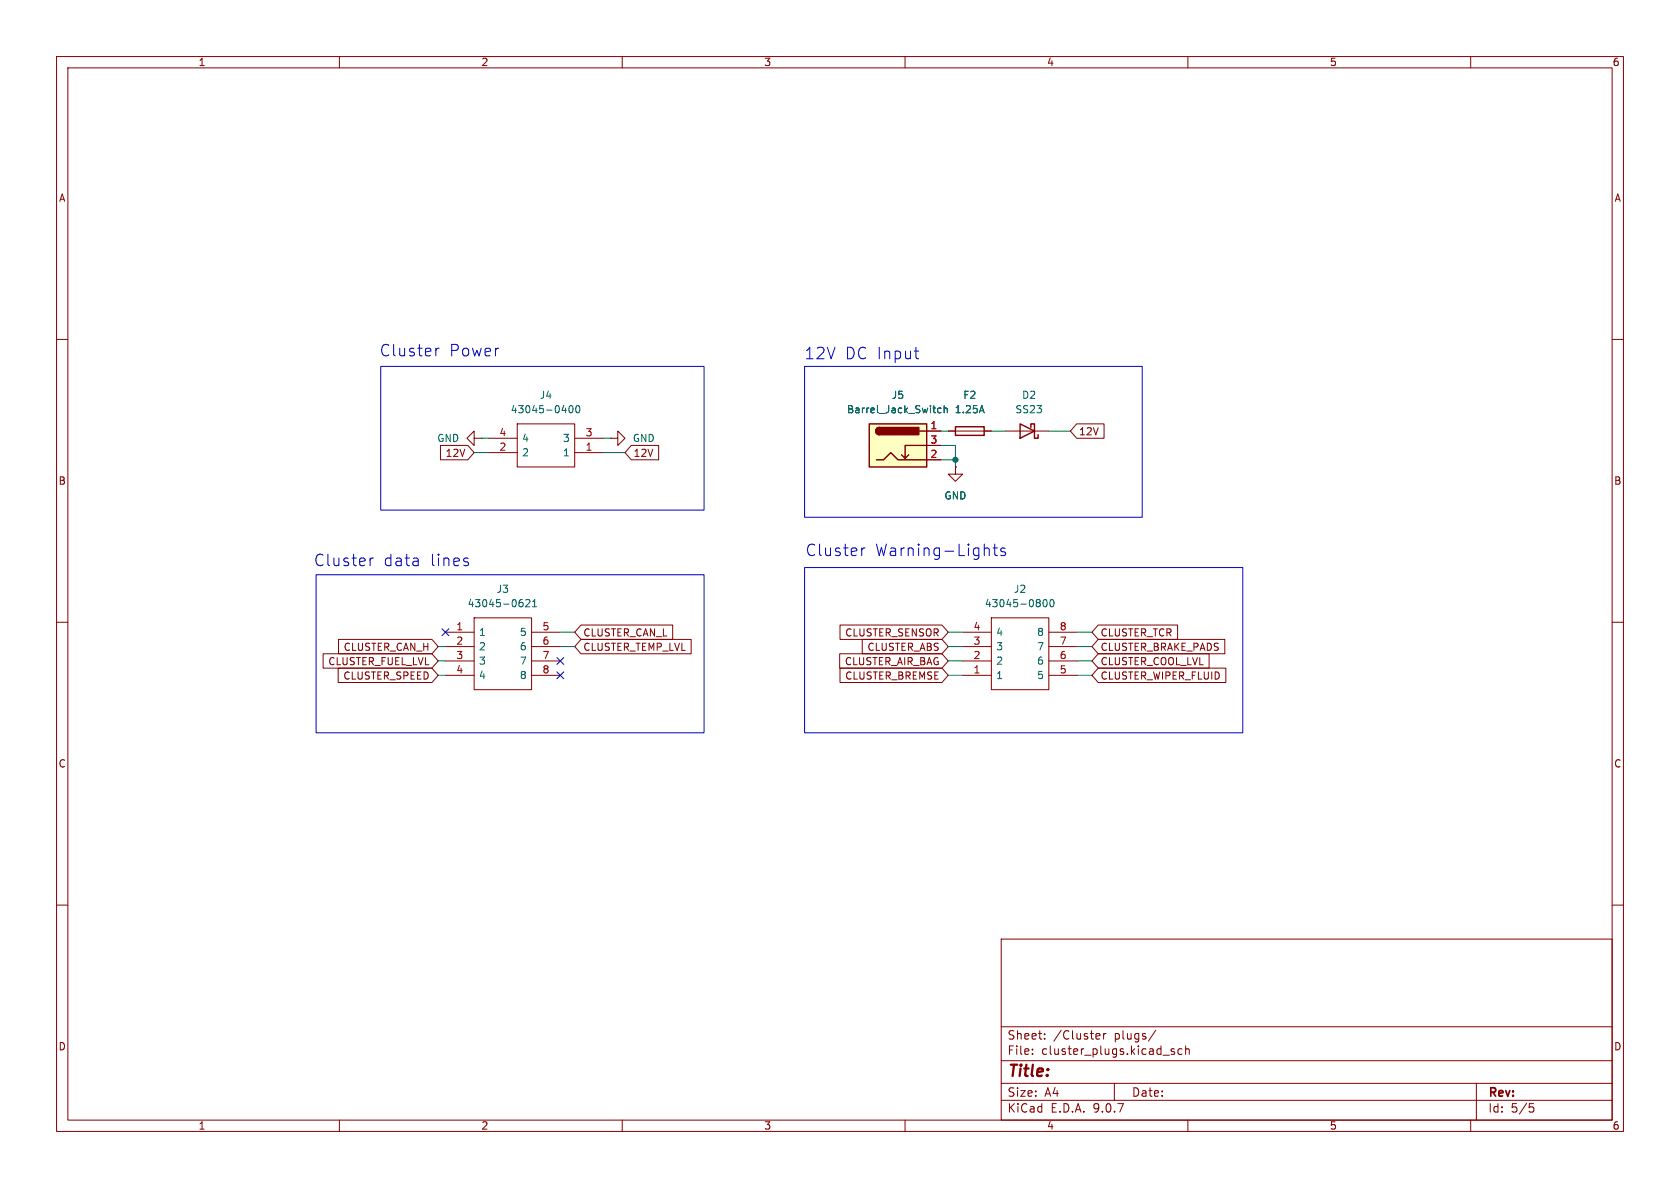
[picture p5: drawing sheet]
(kicad_sch
 (version 20250114)
 (generator "eeschema")
 (generator_version "9.0")
 (paper "A4")
 (lib_symbols
  (symbol "Connector:Barrel_Jack_Switch"
   (pin_names (hide yes)) (exclude_from_sim no) (in_bom yes) (on_board yes)
   (property "Reference" "J" (at 0 5.334 0) (effects (font (size 1.27 1.27))))
   (property "Value" "Barrel_Jack_Switch" (at 0 -5.08 0) (effects (font (size 1.27 1.27))))
   (property "Footprint" "" (at 1.27 -1.016 0) (effects (font (size 1.27 1.27)) (hide yes)))
   (property "Datasheet" "~" (at 1.27 -1.016 0) (effects (font (size 1.27 1.27)) (hide yes)))
   (property "Description" "DC Barrel Jack with an internal switch" (at 0 0 0) (effects (font (size 1.27 1.27)) (hide yes)))
   (symbol "Barrel_Jack_Switch_0_1"
    (rectangle (start -5.08 3.81) (end 5.08 -3.81) (stroke (width 0.254) (type default)) (fill (type background)))
    (polyline (pts (xy -3.81 -2.54) (xy -2.54 -2.54) (xy -1.27 -1.27) (xy 0 -2.54) (xy 2.54 -2.54) (xy 5.08 -2.54)) (stroke (width 0.254) (type default)) (fill (type none)))
    (arc (start -3.302 1.905) (mid -3.9343 2.54) (end -3.302 3.175) (stroke (width 0.254) (type default)) (fill (type none)))
    (arc (start -3.302 1.905) (mid -3.9343 2.54) (end -3.302 3.175) (stroke (width 0.254) (type default)) (fill (type outline)))
    (polyline (pts (xy 1.27 -2.286) (xy 1.905 -1.651)) (stroke (width 0.254) (type default)) (fill (type none)))
    (rectangle (start 3.683 3.175) (end -3.302 1.905) (stroke (width 0.254) (type default)) (fill (type outline)))
    (polyline (pts (xy 5.08 2.54) (xy 3.81 2.54)) (stroke (width 0.254) (type default)) (fill (type none)))
    (polyline (pts (xy 5.08 0) (xy 1.27 0) (xy 1.27 -2.286) (xy 0.635 -1.651)) (stroke (width 0.254) (type default)) (fill (type none))))
   (symbol "Barrel_Jack_Switch_1_1"
    (pin passive line (at 7.62 2.54 180) (length 2.54) (name "~" (effects (font (size 1.27 1.27)))) (number "1" (effects (font (size 1.27 1.27)))))
    (pin passive line (at 7.62 0 180) (length 2.54) (name "~" (effects (font (size 1.27 1.27)))) (number "3" (effects (font (size 1.27 1.27)))))
    (pin passive line (at 7.62 -2.54 180) (length 2.54) (name "~" (effects (font (size 1.27 1.27)))) (number "2" (effects (font (size 1.27 1.27))))))
   (embedded_fonts no))
  (symbol "Device:Fuse"
   (pin_numbers (hide yes))
   (pin_names
    (offset 0)) (exclude_from_sim no) (in_bom yes) (on_board yes)
   (property "Reference" "F" (at 2.032 0 90) (effects (font (size 1.27 1.27))))
   (property "Value" "Fuse" (at -1.905 0 90) (effects (font (size 1.27 1.27))))
   (property "Footprint" "" (at -1.778 0 90) (effects (font (size 1.27 1.27)) (hide yes)))
   (property "Datasheet" "~" (at 0 0 0) (effects (font (size 1.27 1.27)) (hide yes)))
   (property "Description" "Fuse" (at 0 0 0) (effects (font (size 1.27 1.27)) (hide yes)))
   (symbol "Fuse_0_1"
    (rectangle (start -0.762 -2.54) (end 0.762 2.54) (stroke (width 0.254) (type default)) (fill (type none)))
    (polyline (pts (xy 0 2.54) (xy 0 -2.54)) (stroke (width 0) (type default)) (fill (type none))))
   (symbol "Fuse_1_1"
    (pin passive line (at 0 3.81 270) (length 1.27) (name "~" (effects (font (size 1.27 1.27)))) (number "1" (effects (font (size 1.27 1.27)))))
    (pin passive line (at 0 -3.81 90) (length 1.27) (name "~" (effects (font (size 1.27 1.27)))) (number "2" (effects (font (size 1.27 1.27))))))
   (embedded_fonts no))
  (symbol "Diode:SS23"
   (pin_numbers (hide yes))
   (pin_names
    (offset 1.016) (hide yes)) (exclude_from_sim no) (in_bom yes) (on_board yes)
   (property "Reference" "D" (at 0 2.54 0) (effects (font (size 1.27 1.27))))
   (property "Value" "SS23" (at 0 -2.54 0) (effects (font (size 1.27 1.27))))
   (property "Footprint" "Diode_SMD:D_SMA" (at 0 -4.445 0) (effects (font (size 1.27 1.27)) (hide yes)))
   (property "Datasheet" "https://www.vishay.com/docs/88748/ss22.pdf" (at 0 0 0) (effects (font (size 1.27 1.27)) (hide yes)))
   (property "Description" "30V 2A Schottky Diode, SMA" (at 0 0 0) (effects (font (size 1.27 1.27)) (hide yes)))
   (symbol "SS23_0_1"
    (polyline (pts (xy -1.905 0.635) (xy -1.905 1.27) (xy -1.27 1.27) (xy -1.27 -1.27) (xy -0.635 -1.27) (xy -0.635 -0.635)) (stroke (width 0.254) (type default)) (fill (type none)))
    (polyline (pts (xy 1.27 1.27) (xy 1.27 -1.27) (xy -1.27 0) (xy 1.27 1.27)) (stroke (width 0.254) (type default)) (fill (type none)))
    (polyline (pts (xy 1.27 0) (xy -1.27 0)) (stroke (width 0) (type default)) (fill (type none))))
   (symbol "SS23_1_1"
    (pin passive line (at -3.81 0 0) (length 2.54) (name "K" (effects (font (size 1.27 1.27)))) (number "1" (effects (font (size 1.27 1.27)))))
    (pin passive line (at 3.81 0 180) (length 2.54) (name "A" (effects (font (size 1.27 1.27)))) (number "2" (effects (font (size 1.27 1.27))))))
   (embedded_fonts no))
  (symbol "SamacSys_Parts:43045-0400"
   (pin_names
    (offset 0.762)) (exclude_from_sim no) (in_bom yes) (on_board yes)
   (property "Reference" "J" (at 16.51 7.62 0) (effects (font (size 1.27 1.27)) (justify left)))
   (property "Value" "43045-0400" (at 16.51 5.08 0) (effects (font (size 1.27 1.27)) (justify left)))
   (property "Footprint" "43045-04(00,01,02,10)" (at 16.51 2.54 0) (effects (font (size 1.27 1.27)) (justify left) (hide yes)))
   (property "Datasheet" "https://www.molex.com/pdm_docs/sd/430450200_sd.pdf" (at 16.51 0 0) (effects (font (size 1.27 1.27)) (justify left) (hide yes)))
   (property "Description" "Micro-Fit 3.0 Right-Angle Header, 3.00mm Pitch, Dual Row, 4 Circuits, with Snap-in Plastic Peg PCB Lock" (at 0 0 0) (effects (font (size 1.27 1.27)) (hide yes)))
   (property "Description_1" "Micro-Fit 3.0 Right-Angle Header, 3.00mm Pitch, Dual Row, 4 Circuits, with Snap-in Plastic Peg PCB Lock" (at 16.51 -2.54 0) (effects (font (size 1.27 1.27)) (justify left) (hide yes)))
   (property "Height" "9.9" (at 16.51 -5.08 0) (effects (font (size 1.27 1.27)) (justify left) (hide yes)))
   (property "Mouser Part Number" "538-43045-0400" (at 16.51 -7.62 0) (effects (font (size 1.27 1.27)) (justify left) (hide yes)))
   (property "Mouser Price/Stock" "https://www.mouser.co.uk/ProductDetail/Molex/43045-0400?qs=UeCeOHRHQeaIqmxE9Bxdrw%3D%3D" (at 16.51 -10.16 0) (effects (font (size 1.27 1.27)) (justify left) (hide yes)))
   (property "Manufacturer_Name" "Molex" (at 16.51 -12.7 0) (effects (font (size 1.27 1.27)) (justify left) (hide yes)))
   (property "Manufacturer_Part_Number" "43045-0400" (at 16.51 -15.24 0) (effects (font (size 1.27 1.27)) (justify left) (hide yes)))
   (symbol "43045-0400_0_0"
    (pin passive line (at 0 0 0) (length 5.08) (name "4" (effects (font (size 1.27 1.27)))) (number "4" (effects (font (size 1.27 1.27)))))
    (pin passive line (at 0 -2.54 0) (length 5.08) (name "2" (effects (font (size 1.27 1.27)))) (number "2" (effects (font (size 1.27 1.27)))))
    (pin passive line (at 20.32 0 180) (length 5.08) (name "3" (effects (font (size 1.27 1.27)))) (number "3" (effects (font (size 1.27 1.27)))))
    (pin passive line (at 20.32 -2.54 180) (length 5.08) (name "1" (effects (font (size 1.27 1.27)))) (number "1" (effects (font (size 1.27 1.27))))))
   (symbol "43045-0400_0_1"
    (polyline (pts (xy 5.08 2.54) (xy 15.24 2.54) (xy 15.24 -5.08) (xy 5.08 -5.08) (xy 5.08 2.54)) (stroke (width 0.1524) (type solid)) (fill (type none))))
   (embedded_fonts no))
  (symbol "SamacSys_Parts:43045-0621"
   (pin_names
    (offset 0.762)) (exclude_from_sim no) (in_bom yes) (on_board yes)
   (property "Reference" "J" (at 16.51 7.62 0) (effects (font (size 1.27 1.27)) (justify left)))
   (property "Value" "43045-0621" (at 16.51 5.08 0) (effects (font (size 1.27 1.27)) (justify left)))
   (property "Footprint" "43045-06YY_212223" (at 16.51 2.54 0) (effects (font (size 1.27 1.27)) (justify left) (hide yes)))
   (property "Datasheet" "https://www.molex.com/pdm_docs/sd/430450221_sd.pdf" (at 16.51 0 0) (effects (font (size 1.27 1.27)) (justify left) (hide yes)))
   (property "Description" "Micro-Fit 3.0 Right-Angle Header, 3.00mm Pitch, Dual Row, 6 Circuits, with PCB Press-fit Metal Retention Clip" (at 0 0 0) (effects (font (size 1.27 1.27)) (hide yes)))
   (property "Description_1" "Micro-Fit 3.0 Right-Angle Header, 3.00mm Pitch, Dual Row, 6 Circuits, with PCB Press-fit Metal Retention Clip" (at 16.51 -2.54 0) (effects (font (size 1.27 1.27)) (justify left) (hide yes)))
   (property "Height" "8.77" (at 16.51 -5.08 0) (effects (font (size 1.27 1.27)) (justify left) (hide yes)))
   (property "Mouser Part Number" "538-43045-0621" (at 16.51 -7.62 0) (effects (font (size 1.27 1.27)) (justify left) (hide yes)))
   (property "Mouser Price/Stock" "https://www.mouser.co.uk/ProductDetail/Molex/43045-0621?qs=mrPiglD9aYJa%252BFif2q2CEg%3D%3D" (at 16.51 -10.16 0) (effects (font (size 1.27 1.27)) (justify left) (hide yes)))
   (property "Manufacturer_Name" "Molex" (at 16.51 -12.7 0) (effects (font (size 1.27 1.27)) (justify left) (hide yes)))
   (property "Manufacturer_Part_Number" "43045-0621" (at 16.51 -15.24 0) (effects (font (size 1.27 1.27)) (justify left) (hide yes)))
   (symbol "43045-0621_0_0"
    (pin passive line (at 0 0 0) (length 5.08) (name "1" (effects (font (size 1.27 1.27)))) (number "1" (effects (font (size 1.27 1.27)))))
    (pin passive line (at 0 -2.54 0) (length 5.08) (name "2" (effects (font (size 1.27 1.27)))) (number "2" (effects (font (size 1.27 1.27)))))
    (pin passive line (at 0 -5.08 0) (length 5.08) (name "3" (effects (font (size 1.27 1.27)))) (number "3" (effects (font (size 1.27 1.27)))))
    (pin passive line (at 0 -7.62 0) (length 5.08) (name "4" (effects (font (size 1.27 1.27)))) (number "4" (effects (font (size 1.27 1.27)))))
    (pin passive line (at 20.32 0 180) (length 5.08) (name "5" (effects (font (size 1.27 1.27)))) (number "5" (effects (font (size 1.27 1.27)))))
    (pin passive line (at 20.32 -2.54 180) (length 5.08) (name "6" (effects (font (size 1.27 1.27)))) (number "6" (effects (font (size 1.27 1.27)))))
    (pin passive line (at 20.32 -5.08 180) (length 5.08) (name "7" (effects (font (size 1.27 1.27)))) (number "7" (effects (font (size 1.27 1.27)))))
    (pin passive line (at 20.32 -7.62 180) (length 5.08) (name "8" (effects (font (size 1.27 1.27)))) (number "8" (effects (font (size 1.27 1.27))))))
   (symbol "43045-0621_0_1"
    (polyline (pts (xy 5.08 2.54) (xy 15.24 2.54) (xy 15.24 -10.16) (xy 5.08 -10.16) (xy 5.08 2.54)) (stroke (width 0.1524) (type solid)) (fill (type none))))
   (embedded_fonts no))
  (symbol "SamacSys_Parts:43045-0800"
   (pin_names
    (offset 0.762)) (exclude_from_sim no) (in_bom yes) (on_board yes)
   (property "Reference" "J" (at 16.51 7.62 0) (effects (font (size 1.27 1.27)) (justify left)))
   (property "Value" "43045-0800" (at 16.51 5.08 0) (effects (font (size 1.27 1.27)) (justify left)))
   (property "Footprint" "43045-08(00,01,02,10)" (at 16.51 2.54 0) (effects (font (size 1.27 1.27)) (justify left) (hide yes)))
   (property "Datasheet" "https://www.molex.com/pdm_docs/sd/430450200_sd.pdf" (at 16.51 0 0) (effects (font (size 1.27 1.27)) (justify left) (hide yes)))
   (property "Description" "Micro-Fit 3.0 Right-Angle Header, 3.00mm Pitch, Dual Row, 8 Circuits, with Snap-in Plastic Peg PCB Lock" (at 0 0 0) (effects (font (size 1.27 1.27)) (hide yes)))
   (property "Description_1" "Micro-Fit 3.0 Right-Angle Header, 3.00mm Pitch, Dual Row, 8 Circuits, with Snap-in Plastic Peg PCB Lock" (at 16.51 -2.54 0) (effects (font (size 1.27 1.27)) (justify left) (hide yes)))
   (property "Height" "8.77" (at 16.51 -5.08 0) (effects (font (size 1.27 1.27)) (justify left) (hide yes)))
   (property "Mouser Part Number" "538-43045-0800" (at 16.51 -7.62 0) (effects (font (size 1.27 1.27)) (justify left) (hide yes)))
   (property "Mouser Price/Stock" "https://www.mouser.co.uk/ProductDetail/Molex/43045-0800?qs=MGlPTwjtJ4Z70Z3DbkGxKw%3D%3D" (at 16.51 -10.16 0) (effects (font (size 1.27 1.27)) (justify left) (hide yes)))
   (property "Manufacturer_Name" "Molex" (at 16.51 -12.7 0) (effects (font (size 1.27 1.27)) (justify left) (hide yes)))
   (property "Manufacturer_Part_Number" "43045-0800" (at 16.51 -15.24 0) (effects (font (size 1.27 1.27)) (justify left) (hide yes)))
   (symbol "43045-0800_0_0"
    (pin passive line (at 0 0 0) (length 5.08) (name "4" (effects (font (size 1.27 1.27)))) (number "4" (effects (font (size 1.27 1.27)))))
    (pin passive line (at 0 -2.54 0) (length 5.08) (name "3" (effects (font (size 1.27 1.27)))) (number "3" (effects (font (size 1.27 1.27)))))
    (pin passive line (at 0 -5.08 0) (length 5.08) (name "2" (effects (font (size 1.27 1.27)))) (number "2" (effects (font (size 1.27 1.27)))))
    (pin passive line (at 0 -7.62 0) (length 5.08) (name "1" (effects (font (size 1.27 1.27)))) (number "1" (effects (font (size 1.27 1.27)))))
    (pin passive line (at 20.32 0 180) (length 5.08) (name "8" (effects (font (size 1.27 1.27)))) (number "8" (effects (font (size 1.27 1.27)))))
    (pin passive line (at 20.32 -2.54 180) (length 5.08) (name "7" (effects (font (size 1.27 1.27)))) (number "7" (effects (font (size 1.27 1.27)))))
    (pin passive line (at 20.32 -5.08 180) (length 5.08) (name "6" (effects (font (size 1.27 1.27)))) (number "6" (effects (font (size 1.27 1.27)))))
    (pin passive line (at 20.32 -7.62 180) (length 5.08) (name "5" (effects (font (size 1.27 1.27)))) (number "5" (effects (font (size 1.27 1.27))))))
   (symbol "43045-0800_0_1"
    (polyline (pts (xy 5.08 2.54) (xy 15.24 2.54) (xy 15.24 -10.16) (xy 5.08 -10.16) (xy 5.08 2.54)) (stroke (width 0.1524) (type solid)) (fill (type none))))
   (embedded_fonts no))
  (symbol "power:GND"
   (power)
   (pin_numbers (hide yes))
   (pin_names
    (offset 0) (hide yes)) (exclude_from_sim no) (in_bom yes) (on_board yes)
   (property "Reference" "#PWR" (at 0 -6.35 0) (effects (font (size 1.27 1.27)) (hide yes)))
   (property "Value" "GND" (at 0 -3.81 0) (effects (font (size 1.27 1.27))))
   (property "Footprint" "" (at 0 0 0) (effects (font (size 1.27 1.27)) (hide yes)))
   (property "Datasheet" "" (at 0 0 0) (effects (font (size 1.27 1.27)) (hide yes)))
   (property "Description" "Power symbol creates a global label with name \"GND\" , ground" (at 0 0 0) (effects (font (size 1.27 1.27)) (hide yes)))
   (symbol "GND_0_1"
    (polyline (pts (xy 0 0) (xy 0 -1.27) (xy 1.27 -1.27) (xy 0 -2.54) (xy -1.27 -1.27) (xy 0 -1.27)) (stroke (width 0) (type default)) (fill (type none))))
   (symbol "GND_1_1"
    (pin power_in line (at 0 0 270) (length 0) (name "~" (effects (font (size 1.27 1.27)))) (number "1" (effects (font (size 1.27 1.27))))))
   (embedded_fonts no)))
 (rectangle
  (start 142.24 64.77)
  (end 201.93 91.44)
  (stroke (width 0) (type default))
  (fill (type none)))
 (rectangle
  (start 55.88 101.6)
  (end 124.46 129.54)
  (stroke (width 0) (type default))
  (fill (type none)))
 (rectangle
  (start 67.31 64.77)
  (end 124.46 90.17)
  (stroke (width 0) (type default))
  (fill (type none)))
 (rectangle
  (start 142.24 100.33)
  (end 219.71 129.54)
  (stroke (width 0) (type default))
  (fill (type none)))
 (text "Cluster data lines"
  (exclude_from_sim no)
  (at 69.342 99.314 0)
  (effects (font (size 2.032 2.032))))
 (text "Cluster Warning-Lights"
  (exclude_from_sim no)
  (at 160.274 97.536 0)
  (effects (font (size 2.032 2.032))))
 (text "Cluster Power"
  (exclude_from_sim no)
  (at 77.724 62.23 0)
  (effects (font (size 2.032 2.032))))
 (text "12V DC Input"
  (exclude_from_sim no)
  (at 152.4 62.738 0)
  (effects (font (size 2.032 2.032))))
 (junction
  (at 168.91 81.28)
  (diameter 0)
  (color 0 0 0 0))
 (no_connect
  (at 99.06 116.84))
 (no_connect
  (at 99.06 119.38))
 (no_connect
  (at 78.74 111.76))
 (wire
  (pts (xy 193.04 119.38) (xy 190.5 119.38))
  (stroke (width 0) (type default)))
 (wire
  (pts (xy 106.68 80.01) (xy 110.49 80.01))
  (stroke (width 0) (type default)))
 (wire
  (pts (xy 168.91 81.28) (xy 168.91 78.74))
  (stroke (width 0) (type default)))
 (wire
  (pts (xy 83.82 80.01) (xy 86.36 80.01))
  (stroke (width 0) (type default)))
 (wire
  (pts (xy 85.09 77.47) (xy 86.36 77.47))
  (stroke (width 0) (type default)))
 (wire
  (pts (xy 101.6 114.3) (xy 99.06 114.3))
  (stroke (width 0) (type default)))
 (wire
  (pts (xy 175.26 76.2) (xy 177.8 76.2))
  (stroke (width 0) (type default)))
 (wire
  (pts (xy 77.47 114.3) (xy 78.74 114.3))
  (stroke (width 0) (type default)))
 (wire
  (pts (xy 167.64 111.76) (xy 170.18 111.76))
  (stroke (width 0) (type default)))
 (wire
  (pts (xy 167.64 114.3) (xy 170.18 114.3))
  (stroke (width 0) (type default)))
 (wire
  (pts (xy 167.64 116.84) (xy 170.18 116.84))
  (stroke (width 0) (type default)))
 (wire
  (pts (xy 166.37 76.2) (xy 167.64 76.2))
  (stroke (width 0) (type default)))
 (wire
  (pts (xy 167.64 119.38) (xy 170.18 119.38))
  (stroke (width 0) (type default)))
 (wire
  (pts (xy 190.5 111.76) (xy 193.04 111.76))
  (stroke (width 0) (type default)))
 (wire
  (pts (xy 101.6 111.76) (xy 99.06 111.76))
  (stroke (width 0) (type default)))
 (wire
  (pts (xy 166.37 81.28) (xy 168.91 81.28))
  (stroke (width 0) (type default)))
 (wire
  (pts (xy 106.68 77.47) (xy 107.95 77.47))
  (stroke (width 0) (type default)))
 (wire
  (pts (xy 193.04 114.3) (xy 190.5 114.3))
  (stroke (width 0) (type default)))
 (wire
  (pts (xy 193.04 116.84) (xy 190.5 116.84))
  (stroke (width 0) (type default)))
 (wire
  (pts (xy 185.42 76.2) (xy 189.23 76.2))
  (stroke (width 0) (type default)))
 (wire
  (pts (xy 168.91 82.55) (xy 168.91 81.28))
  (stroke (width 0) (type default)))
 (wire
  (pts (xy 77.47 119.38) (xy 78.74 119.38))
  (stroke (width 0) (type default)))
 (wire
  (pts (xy 166.37 78.74) (xy 168.91 78.74))
  (stroke (width 0) (type default)))
 (wire
  (pts (xy 77.47 116.84) (xy 78.74 116.84))
  (stroke (width 0) (type default)))
 (global_label "CLUSTER_TCR"
  (shape input)
  (at 193.04 111.76 0)
  (fields_autoplaced yes)
  (effects (font (size 1.27 1.27)) (justify left))
  (property "Intersheetrefs" "${INTERSHEET_REFS}" (at 208.7251 111.76 0) (effects (font (size 1.27 1.27)) (justify left) (hide yes))))
 (global_label "CLUSTER_ABS"
  (shape input)
  (at 167.64 114.3 180)
  (fields_autoplaced yes)
  (effects (font (size 1.27 1.27)) (justify right))
  (property "Intersheetrefs" "${INTERSHEET_REFS}" (at 151.8944 114.3 0) (effects (font (size 1.27 1.27)) (justify right) (hide yes))))
 (global_label "12V"
  (shape input)
  (at 110.49 80.01 0)
  (fields_autoplaced yes)
  (effects (font (size 1.27 1.27)) (justify left))
  (property "Intersheetrefs" "${INTERSHEET_REFS}" (at 116.9828 80.01 0) (effects (font (size 1.27 1.27)) (justify left) (hide yes))))
 (global_label "12V"
  (shape input)
  (at 189.23 76.2 0)
  (fields_autoplaced yes)
  (effects (font (size 1.27 1.27)) (justify left))
  (property "Intersheetrefs" "${INTERSHEET_REFS}" (at 195.7228 76.2 0) (effects (font (size 1.27 1.27)) (justify left) (hide yes))))
 (global_label "CLUSTER_SENSOR"
  (shape input)
  (at 167.64 111.76 180)
  (fields_autoplaced yes)
  (effects (font (size 1.27 1.27)) (justify right))
  (property "Intersheetrefs" "${INTERSHEET_REFS}" (at 147.9635 111.76 0) (effects (font (size 1.27 1.27)) (justify right) (hide yes))))
 (global_label "CLUSTER_BRAKE_PADS"
  (shape input)
  (at 193.04 114.3 0)
  (fields_autoplaced yes)
  (effects (font (size 1.27 1.27)) (justify left))
  (property "Intersheetrefs" "${INTERSHEET_REFS}" (at 217.0708 114.3 0) (effects (font (size 1.27 1.27)) (justify left) (hide yes))))
 (global_label "CLUSTER_COOL_LVL"
  (shape input)
  (at 193.04 116.84 0)
  (fields_autoplaced yes)
  (effects (font (size 1.27 1.27)) (justify left))
  (property "Intersheetrefs" "${INTERSHEET_REFS}" (at 214.289 116.84 0) (effects (font (size 1.27 1.27)) (justify left) (hide yes))))
 (global_label "CLUSTER_CAN_H"
  (shape input)
  (at 77.47 114.3 180)
  (fields_autoplaced yes)
  (effects (font (size 1.27 1.27)) (justify right))
  (property "Intersheetrefs" "${INTERSHEET_REFS}" (at 59.3053 114.3 0) (effects (font (size 1.27 1.27)) (justify right) (hide yes))))
 (global_label "12V"
  (shape input)
  (at 83.82 80.01 180)
  (fields_autoplaced yes)
  (effects (font (size 1.27 1.27)) (justify right))
  (property "Intersheetrefs" "${INTERSHEET_REFS}" (at 77.3272 80.01 0) (effects (font (size 1.27 1.27)) (justify right) (hide yes))))
 (global_label "CLUSTER_CAN_L"
  (shape input)
  (at 101.6 111.76 0)
  (fields_autoplaced yes)
  (effects (font (size 1.27 1.27)) (justify left))
  (property "Intersheetrefs" "${INTERSHEET_REFS}" (at 119.4623 111.76 0) (effects (font (size 1.27 1.27)) (justify left) (hide yes))))
 (global_label "CLUSTER_BREMSE"
  (shape input)
  (at 167.64 119.38 180)
  (fields_autoplaced yes)
  (effects (font (size 1.27 1.27)) (justify right))
  (property "Intersheetrefs" "${INTERSHEET_REFS}" (at 147.9636 119.38 0) (effects (font (size 1.27 1.27)) (justify right) (hide yes))))
 (global_label "CLUSTER_WIPER_FLUID"
  (shape input)
  (at 193.04 119.38 0)
  (fields_autoplaced yes)
  (effects (font (size 1.27 1.27)) (justify left))
  (property "Intersheetrefs" "${INTERSHEET_REFS}" (at 217.2523 119.38 0) (effects (font (size 1.27 1.27)) (justify left) (hide yes))))
 (global_label "CLUSTER_SPEED"
  (shape input)
  (at 77.47 119.38 180)
  (fields_autoplaced yes)
  (effects (font (size 1.27 1.27)) (justify right))
  (property "Intersheetrefs" "${INTERSHEET_REFS}" (at 59.245 119.38 0) (effects (font (size 1.27 1.27)) (justify right) (hide yes))))
 (global_label "CLUSTER_TEMP_LVL"
  (shape input)
  (at 101.6 114.3 0)
  (fields_autoplaced yes)
  (effects (font (size 1.27 1.27)) (justify left))
  (property "Intersheetrefs" "${INTERSHEET_REFS}" (at 122.7279 114.3 0) (effects (font (size 1.27 1.27)) (justify left) (hide yes))))
 (global_label "CLUSTER_AIR_BAG"
  (shape input)
  (at 167.64 116.84 180)
  (fields_autoplaced yes)
  (effects (font (size 1.27 1.27)) (justify right))
  (property "Intersheetrefs" "${INTERSHEET_REFS}" (at 147.9029 116.84 0) (effects (font (size 1.27 1.27)) (justify right) (hide yes))))
 (global_label "CLUSTER_FUEL_LVL"
  (shape input)
  (at 77.47 116.84 180)
  (fields_autoplaced yes)
  (effects (font (size 1.27 1.27)) (justify right))
  (property "Intersheetrefs" "${INTERSHEET_REFS}" (at 56.5839 116.84 0) (effects (font (size 1.27 1.27)) (justify right) (hide yes))))
 (symbol
  (lib_id "SamacSys_Parts:43045-0400")
  (at 86.36 77.47 0)
  (unit 1)
  (exclude_from_sim no)
  (in_bom yes)
  (on_board yes)
  (dnp no)
  (fields_autoplaced yes)
  (property "Reference" "J4" (at 96.52 69.85 0) (effects (font (size 1.27 1.27))))
  (property "Value" "43045-0400" (at 96.52 72.39 0) (effects (font (size 1.27 1.27))))
  (property "Footprint" "SamacSys_Parts:43045-04_00,01,02,10_" (at 102.87 74.93 0) (effects (font (size 1.27 1.27)) (justify left) (hide yes)))
  (property "Datasheet" "https://www.molex.com/pdm_docs/sd/430450200_sd.pdf" (at 102.87 77.47 0) (effects (font (size 1.27 1.27)) (justify left) (hide yes)))
  (property "Description" "Micro-Fit 3.0 Right-Angle Header, 3.00mm Pitch, Dual Row, 4 Circuits, with Snap-in Plastic Peg PCB Lock" (at 86.36 77.47 0) (effects (font (size 1.27 1.27)) (hide yes)))
  (property "Description_1" "Micro-Fit 3.0 Right-Angle Header, 3.00mm Pitch, Dual Row, 4 Circuits, with Snap-in Plastic Peg PCB Lock" (at 102.87 80.01 0) (effects (font (size 1.27 1.27)) (justify left) (hide yes)))
  (property "Height" "9.9" (at 102.87 82.55 0) (effects (font (size 1.27 1.27)) (justify left) (hide yes)))
  (property "Mouser Part Number" "538-43045-0400" (at 102.87 85.09 0) (effects (font (size 1.27 1.27)) (justify left) (hide yes)))
  (property "Mouser Price/Stock" "https://www.mouser.co.uk/ProductDetail/Molex/43045-0400?qs=UeCeOHRHQeaIqmxE9Bxdrw%3D%3D" (at 102.87 87.63 0) (effects (font (size 1.27 1.27)) (justify left) (hide yes)))
  (property "Manufacturer_Name" "Molex" (at 102.87 90.17 0) (effects (font (size 1.27 1.27)) (justify left) (hide yes)))
  (property "Manufacturer_Part_Number" "43045-0400" (at 102.87 92.71 0) (effects (font (size 1.27 1.27)) (justify left) (hide yes)))
  (property "KLC_S3.3" "" (at 86.36 77.47 0) (effects (font (size 1.27 1.27)) (hide yes)))
  (property "KLC_S4.1" "" (at 86.36 77.47 0) (effects (font (size 1.27 1.27)) (hide yes)))
  (pin "1")
  (pin "2")
  (pin "4")
  (pin "3"))
 (symbol
  (lib_id "SamacSys_Parts:43045-0800")
  (at 170.18 111.76 0)
  (unit 1)
  (exclude_from_sim no)
  (in_bom yes)
  (on_board yes)
  (dnp no)
  (fields_autoplaced yes)
  (property "Reference" "J2" (at 180.34 104.14 0) (effects (font (size 1.27 1.27))))
  (property "Value" "43045-0800" (at 180.34 106.68 0) (effects (font (size 1.27 1.27))))
  (property "Footprint" "SamacSys_Parts:43045-08_00,01,02,10_" (at 186.69 109.22 0) (effects (font (size 1.27 1.27)) (justify left) (hide yes)))
  (property "Datasheet" "https://www.molex.com/pdm_docs/sd/430450200_sd.pdf" (at 186.69 111.76 0) (effects (font (size 1.27 1.27)) (justify left) (hide yes)))
  (property "Description" "Micro-Fit 3.0 Right-Angle Header, 3.00mm Pitch, Dual Row, 8 Circuits, with Snap-in Plastic Peg PCB Lock" (at 170.18 111.76 0) (effects (font (size 1.27 1.27)) (hide yes)))
  (property "Description_1" "Micro-Fit 3.0 Right-Angle Header, 3.00mm Pitch, Dual Row, 8 Circuits, with Snap-in Plastic Peg PCB Lock" (at 186.69 114.3 0) (effects (font (size 1.27 1.27)) (justify left) (hide yes)))
  (property "Height" "8.77" (at 186.69 116.84 0) (effects (font (size 1.27 1.27)) (justify left) (hide yes)))
  (property "Mouser Part Number" "538-43045-0800" (at 186.69 119.38 0) (effects (font (size 1.27 1.27)) (justify left) (hide yes)))
  (property "Mouser Price/Stock" "https://www.mouser.co.uk/ProductDetail/Molex/43045-0800?qs=MGlPTwjtJ4Z70Z3DbkGxKw%3D%3D" (at 186.69 121.92 0) (effects (font (size 1.27 1.27)) (justify left) (hide yes)))
  (property "Manufacturer_Name" "Molex" (at 186.69 124.46 0) (effects (font (size 1.27 1.27)) (justify left) (hide yes)))
  (property "Manufacturer_Part_Number" "43045-0800" (at 186.69 127 0) (effects (font (size 1.27 1.27)) (justify left) (hide yes)))
  (property "KLC_S3.3" "" (at 170.18 111.76 0) (effects (font (size 1.27 1.27)) (hide yes)))
  (property "KLC_S4.1" "" (at 170.18 111.76 0) (effects (font (size 1.27 1.27)) (hide yes)))
  (pin "8")
  (pin "3")
  (pin "7")
  (pin "6")
  (pin "4")
  (pin "2")
  (pin "1")
  (pin "5"))
 (symbol
  (lib_id "power:GND")
  (at 107.95 77.47 90)
  (unit 1)
  (exclude_from_sim no)
  (in_bom yes)
  (on_board yes)
  (dnp no)
  (fields_autoplaced yes)
  (property "Reference" "#PWR052" (at 114.3 77.47 0) (effects (font (size 1.27 1.27)) (hide yes)))
  (property "Value" "GND" (at 111.76 77.4699 90) (effects (font (size 1.27 1.27)) (justify right)))
  (property "Footprint" "" (at 107.95 77.47 0) (effects (font (size 1.27 1.27)) (hide yes)))
  (property "Datasheet" "" (at 107.95 77.47 0) (effects (font (size 1.27 1.27)) (hide yes)))
  (property "Description" "Power symbol creates a global label with name \"GND\" , ground" (at 107.95 77.47 0) (effects (font (size 1.27 1.27)) (hide yes)))
  (pin "1"))
 (symbol
  (lib_id "Device:Fuse")
  (at 171.45 76.2 90)
  (unit 1)
  (exclude_from_sim no)
  (in_bom yes)
  (on_board yes)
  (dnp no)
  (fields_autoplaced yes)
  (property "Reference" "F2" (at 171.45 69.85 90) (effects (font (size 1.27 1.27))))
  (property "Value" "1.25A" (at 171.45 72.39 90) (effects (font (size 1.27 1.27))))
  (property "Footprint" "Fuse:Fuse_1812_4532Metric_Pad1.30x3.40mm_HandSolder" (at 171.45 77.978 90) (effects (font (size 1.27 1.27)) (hide yes)))
  (property "Datasheet" "~" (at 171.45 76.2 0) (effects (font (size 1.27 1.27)) (hide yes)))
  (property "Description" "Fuse" (at 171.45 76.2 0) (effects (font (size 1.27 1.27)) (hide yes)))
  (property "KLC_S3.3" "" (at 171.45 76.2 90) (effects (font (size 1.27 1.27)) (hide yes)))
  (property "KLC_S4.1" "" (at 171.45 76.2 90) (effects (font (size 1.27 1.27)) (hide yes)))
  (pin "1")
  (pin "2"))
 (symbol
  (lib_id "power:GND")
  (at 85.09 77.47 270)
  (unit 1)
  (exclude_from_sim no)
  (in_bom yes)
  (on_board yes)
  (dnp no)
  (fields_autoplaced yes)
  (property "Reference" "#PWR053" (at 78.74 77.47 0) (effects (font (size 1.27 1.27)) (hide yes)))
  (property "Value" "GND" (at 81.28 77.4699 90) (effects (font (size 1.27 1.27)) (justify right)))
  (property "Footprint" "" (at 85.09 77.47 0) (effects (font (size 1.27 1.27)) (hide yes)))
  (property "Datasheet" "" (at 85.09 77.47 0) (effects (font (size 1.27 1.27)) (hide yes)))
  (property "Description" "Power symbol creates a global label with name \"GND\" , ground" (at 85.09 77.47 0) (effects (font (size 1.27 1.27)) (hide yes)))
  (pin "1"))
 (symbol
  (lib_id "Connector:Barrel_Jack_Switch")
  (at 158.75 78.74 0)
  (unit 1)
  (exclude_from_sim no)
  (in_bom yes)
  (on_board yes)
  (dnp no)
  (fields_autoplaced yes)
  (property "Reference" "J5" (at 158.75 69.85 0) (effects (font (size 1.27 1.27))))
  (property "Value" "Barrel_Jack_Switch" (at 158.75 72.39 0) (effects (font (size 1.27 1.27))))
  (property "Footprint" "Connector_BarrelJack:BarrelJack_GCT_DCJ200-10-A_Horizontal" (at 160.02 79.756 0) (effects (font (size 1.27 1.27)) (hide yes)))
  (property "Datasheet" "~" (at 160.02 79.756 0) (effects (font (size 1.27 1.27)) (hide yes)))
  (property "Description" "DC Barrel Jack with an internal switch" (at 158.75 78.74 0) (effects (font (size 1.27 1.27)) (hide yes)))
  (property "KLC_S3.3" "" (at 158.75 78.74 0) (effects (font (size 1.27 1.27)) (hide yes)))
  (property "KLC_S4.1" "" (at 158.75 78.74 0) (effects (font (size 1.27 1.27)) (hide yes)))
  (pin "1")
  (pin "2")
  (pin "3"))
 (symbol
  (lib_id "Diode:SS23")
  (at 181.61 76.2 180)
  (unit 1)
  (exclude_from_sim no)
  (in_bom yes)
  (on_board yes)
  (dnp no)
  (fields_autoplaced yes)
  (property "Reference" "D2" (at 181.9275 69.85 0) (effects (font (size 1.27 1.27))))
  (property "Value" "SS23" (at 181.9275 72.39 0) (effects (font (size 1.27 1.27))))
  (property "Footprint" "Diode_SMD:D_SMA" (at 181.61 71.755 0) (effects (font (size 1.27 1.27)) (hide yes)))
  (property "Datasheet" "https://www.vishay.com/docs/88748/ss22.pdf" (at 181.61 76.2 0) (effects (font (size 1.27 1.27)) (hide yes)))
  (property "Description" "30V 2A Schottky Diode, SMA" (at 181.61 76.2 0) (effects (font (size 1.27 1.27)) (hide yes)))
  (property "KLC_S3.3" "" (at 181.61 76.2 0) (effects (font (size 1.27 1.27)) (hide yes)))
  (property "KLC_S4.1" "" (at 181.61 76.2 0) (effects (font (size 1.27 1.27)) (hide yes)))
  (pin "1")
  (pin "2"))
 (symbol
  (lib_id "SamacSys_Parts:43045-0621")
  (at 78.74 111.76 0)
  (unit 1)
  (exclude_from_sim no)
  (in_bom yes)
  (on_board yes)
  (dnp no)
  (fields_autoplaced yes)
  (property "Reference" "J3" (at 88.9 104.14 0) (effects (font (size 1.27 1.27))))
  (property "Value" "43045-0621" (at 88.9 106.68 0) (effects (font (size 1.27 1.27))))
  (property "Footprint" "43045-06YY_212223" (at 95.25 109.22 0) (effects (font (size 1.27 1.27)) (justify left) (hide yes)))
  (property "Datasheet" "https://www.molex.com/pdm_docs/sd/430450221_sd.pdf" (at 95.25 111.76 0) (effects (font (size 1.27 1.27)) (justify left) (hide yes)))
  (property "Description" "Micro-Fit 3.0 Right-Angle Header, 3.00mm Pitch, Dual Row, 6 Circuits, with PCB Press-fit Metal Retention Clip" (at 78.74 111.76 0) (effects (font (size 1.27 1.27)) (hide yes)))
  (property "Description_1" "Micro-Fit 3.0 Right-Angle Header, 3.00mm Pitch, Dual Row, 6 Circuits, with PCB Press-fit Metal Retention Clip" (at 95.25 114.3 0) (effects (font (size 1.27 1.27)) (justify left) (hide yes)))
  (property "Height" "8.77" (at 95.25 116.84 0) (effects (font (size 1.27 1.27)) (justify left) (hide yes)))
  (property "Mouser Part Number" "538-43045-0621" (at 95.25 119.38 0) (effects (font (size 1.27 1.27)) (justify left) (hide yes)))
  (property "Mouser Price/Stock" "https://www.mouser.co.uk/ProductDetail/Molex/43045-0621?qs=mrPiglD9aYJa%252BFif2q2CEg%3D%3D" (at 95.25 121.92 0) (effects (font (size 1.27 1.27)) (justify left) (hide yes)))
  (property "Manufacturer_Name" "Molex" (at 95.25 124.46 0) (effects (font (size 1.27 1.27)) (justify left) (hide yes)))
  (property "Manufacturer_Part_Number" "43045-0621" (at 95.25 127 0) (effects (font (size 1.27 1.27)) (justify left) (hide yes)))
  (property "KLC_S3.3" "" (at 78.74 111.76 0) (effects (font (size 1.27 1.27)) (hide yes)))
  (property "KLC_S4.1" "" (at 78.74 111.76 0) (effects (font (size 1.27 1.27)) (hide yes)))
  (pin "7")
  (pin "6")
  (pin "1")
  (pin "2")
  (pin "5")
  (pin "8")
  (pin "4")
  (pin "3"))
 (symbol
  (lib_id "power:GND")
  (at 168.91 82.55 0)
  (unit 1)
  (exclude_from_sim no)
  (in_bom yes)
  (on_board yes)
  (dnp no)
  (fields_autoplaced yes)
  (property "Reference" "#PWR051" (at 168.91 88.9 0) (effects (font (size 1.27 1.27)) (hide yes)))
  (property "Value" "GND" (at 168.91 87.63 0) (effects (font (size 1.27 1.27))))
  (property "Footprint" "" (at 168.91 82.55 0) (effects (font (size 1.27 1.27)) (hide yes)))
  (property "Datasheet" "" (at 168.91 82.55 0) (effects (font (size 1.27 1.27)) (hide yes)))
  (property "Description" "Power symbol creates a global label with name \"GND\" , ground" (at 168.91 82.55 0) (effects (font (size 1.27 1.27)) (hide yes)))
  (pin "1")))
